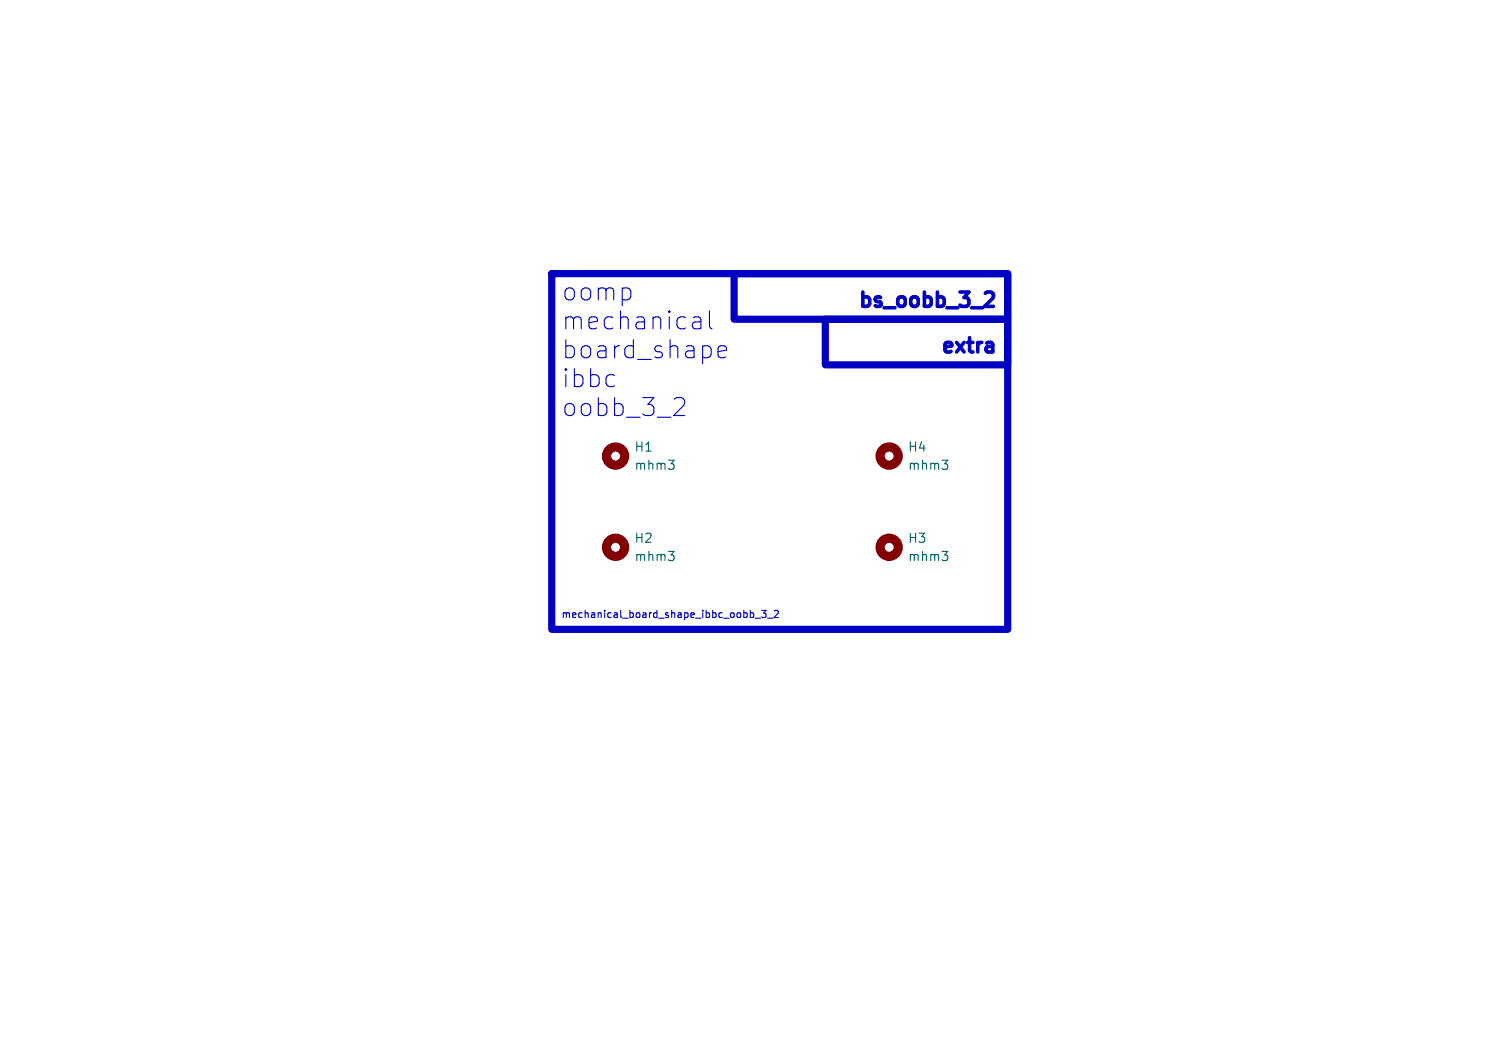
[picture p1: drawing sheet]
<svg xmlns="http://www.w3.org/2000/svg" width="210mm" height="148mm" viewBox="0 0 210 148" stroke-linecap="round" stroke-linejoin="round" font-family="sans-serif">
<g fill="none" stroke="#840000" stroke-width="1.3">
<circle cx="85.7" cy="63.5" r="1.27"/>
<circle cx="85.7" cy="76.2" r="1.27"/>
<circle cx="123.8" cy="63.5" r="1.27"/>
<circle cx="123.8" cy="76.2" r="1.27"/>
</g>
<path d="M93.1 76.8h.8l-.4 .5M93.1 64.1h.8l-.4 .5M93.6 77.3l.3 .2v.3l-.3 .2M93.6 64.6l.3 .2v.3l-.3 .2M131.2 76.8h.8l-.4 .5M131.2 64.1h.8l-.4 .5M131.7 77.3l.3 .2v.3l-.3 .2M131.7 64.6l.3 .2v.3l-.3 .2" fill="none" stroke="#006464" stroke-width=".15"/>
<path d="M94.3 55.4h.6a.68 .68 0 0 1 .3 1l-1.4 1.5h1.5M96.5 44.2l.3-.1h.5l.2 .1 .1 .3v1.3M96.5 45.7l.3 .1h.6l.2-.1M97.6 44.7l-1.1 .2M98.8 43.3v2.1l.1 .3 .3 .1M100 49l1.2-.3-.1-.4-.3-.2h-.5l-.2 .2-.1 .2v.9l.1 .3 .2 .1h.5l.3-.1M104.6 85.3l.3 .1 .1 .1-.1 .4-.3 .1M105.2 86.1h.7M106.1 85h.6l-.4 .4 .3 .1v.4l-.1 .1-.4-.1M106.9 86.1h.7M107.8 85.1l.4-.1 .2 .3-.6 .7h.6" fill="none" stroke="#0000c2" stroke-width=".15"/>
<path d="M137.5 40.7h.5a.54 .54 0 0 1 .3 .8l-1.2 1.2h1.3M138 47.7l.3 .3v1M138.3 48.9l-.7 .1M138.3 48.2h-.7" fill="none" stroke="#0000c2" stroke-width=".5"/>
<path d="M76.8 38.1h63.5v49.5h-63.5zM102.2 38.1h38.1v6.4h-38.1zM114.9 44.5h25.4v6.3h-25.4z" fill="none" stroke="#0000c2" stroke-width="1"/>
<g font-size="3.5" fill="#0000c2">
<text x="78.1" y="42.1">oomp</text>
<text x="78.1" y="46.1">mechanical</text>
<text x="78.1" y="50.1">board_shape</text>
<text x="78.1" y="54.1">ibbc</text>
<text x="78.1" y="58.2">oobb_3_2</text>
</g>
<g font-size="2.8" fill="#0000c2">
<text x="118.9" y="42.9">bs_oobb_3_2</text>
<text x="130.4" y="49.3">extra</text>
</g>
<g font-size="1.8" fill="#006464">
<text x="88.3" y="65.6">mhm3</text>
<text x="88.3" y="63.1">H1</text>
<text x="126.4" y="65.6">mhm3</text>
<text x="126.4" y="63.1">H4</text>
<text x="88.3" y="75.8">H2</text>
<text x="126.4" y="75.8">H3</text>
<text x="88.3" y="78.3">mhm3</text>
<text x="126.4" y="78.3">mhm3</text>
</g>
<text font-size="1.4" fill="#0000c2" x="78.1" y="86.1">mechanical_board_shape_ibbc_oobb_3_2</text>
</svg>
